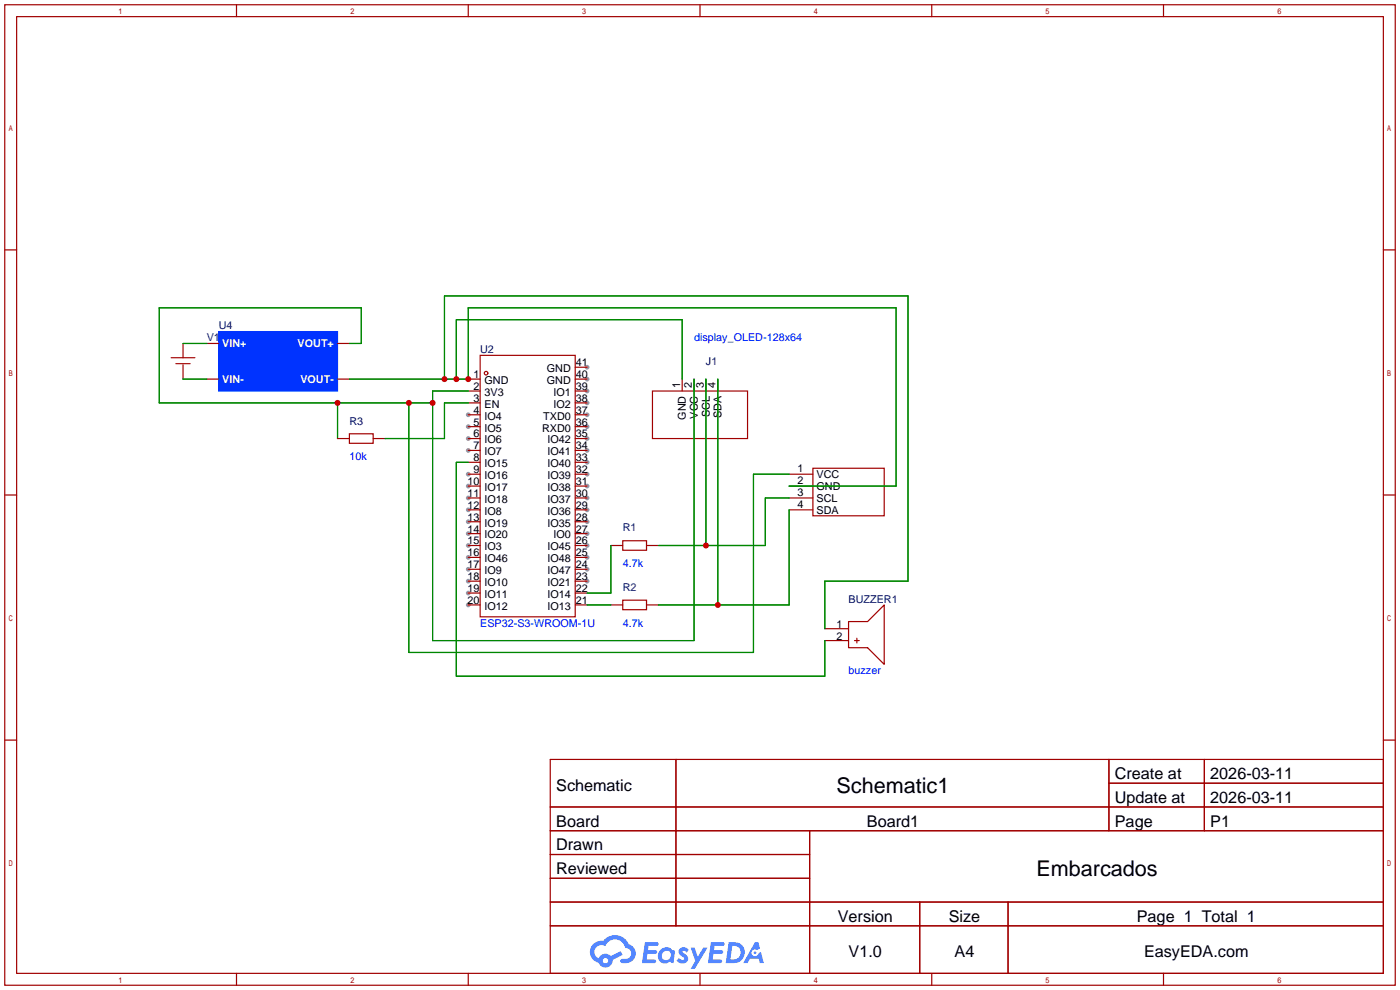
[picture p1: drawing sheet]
<svg xmlns="http://www.w3.org/2000/svg" width="299mm" height="212mm" viewBox="0 0 299 212" stroke-linecap="round" stroke-linejoin="round" font-family="sans-serif">
<g fill="#999">
<circle cx="125.5" cy="78.5" r=".51"/>
<circle cx="125.5" cy="81" r=".51"/>
<circle cx="125.5" cy="83.6" r=".51"/>
<circle cx="125.5" cy="86.1" r=".51"/>
<circle cx="125.5" cy="88.6" r=".51"/>
<circle cx="125.5" cy="91.2" r=".51"/>
<circle cx="125.5" cy="93.7" r=".51"/>
<circle cx="125.5" cy="96.3" r=".51"/>
<circle cx="125.5" cy="98.8" r=".51"/>
<circle cx="125.5" cy="101.3" r=".51"/>
<circle cx="125.5" cy="103.9" r=".51"/>
<circle cx="125.5" cy="106.4" r=".51"/>
<circle cx="125.5" cy="109" r=".51"/>
<circle cx="125.5" cy="111.5" r=".51"/>
<circle cx="125.5" cy="114" r=".51"/>
<circle cx="125.5" cy="116.6" r=".51"/>
<circle cx="125.5" cy="119.1" r=".51"/>
<circle cx="125.5" cy="121.7" r=".51"/>
<circle cx="125.5" cy="124.2" r=".51"/>
<circle cx="100.1" cy="129.3" r=".51"/>
<circle cx="100.1" cy="126.7" r=".51"/>
<circle cx="100.1" cy="124.2" r=".51"/>
<circle cx="100.1" cy="121.7" r=".51"/>
<circle cx="100.1" cy="119.1" r=".51"/>
<circle cx="100.1" cy="116.6" r=".51"/>
<circle cx="100.1" cy="114" r=".51"/>
<circle cx="100.1" cy="111.5" r=".51"/>
<circle cx="100.1" cy="109" r=".51"/>
<circle cx="100.1" cy="106.4" r=".51"/>
<circle cx="100.1" cy="103.9" r=".51"/>
<circle cx="100.1" cy="101.3" r=".51"/>
<circle cx="100.1" cy="96.3" r=".51"/>
<circle cx="100.1" cy="93.7" r=".51"/>
<circle cx="100.1" cy="91.2" r=".51"/>
<circle cx="100.1" cy="88.6" r=".51"/>
</g>
<g fill="none" stroke="#a10000" stroke-width=".25">
<path d="M1 1h297.2v209.6h-297.2zM3.6 3.6h292.1v204.4h-292.1zM50.5 1v2.6M100.1 1v2.6M149.6 1v2.6M199.1 1v2.6M248.7 1v2.6M1 53.4h2.6M295.7 53.4h2.5M1 105.8h2.6M295.7 105.8h2.5M1 158.2h2.6"/>
<path d="M295.7 158.2h2.5M117.6 162.3h178.1v45.7h-178.1zM117.6 172.5h178.1M117.6 177.5h178.1M144.5 162.3v35.6M173 177.5v30.5M237 162.3v15.2M237 167.4h58.7M257.4 162.3v15.2M117.6 182.6h55.4M117.6 192.8h178.1M117.6 187.7h55.4"/>
<path d="M117.6 197.9h178.1M196.6 192.8v15.2M215.4 192.8v15.2M50.5 208v2.6M100.1 208v2.6M149.6 208v2.6M199.1 208v2.6M248.7 208v2.6"/>
</g>
<g fill="#5487ff">
<path d="M145.3 202.7a1.3 1.3 0 0 1 1.9 .3l-.4 .6a.54 .54 0 0 0-.9-.2l.1 .2a1.34 1.34 0 0 1 .9 1.8 1.47 1.47 0 0 1-2.3-.1l.5-.6 .8 .5a.31 .31 0 0 0 .4-.3 .31 .31 0 0 0-.3-.4 1.12 1.12 0 0 1-.7-1.8z"/>
<path d="M147.6 202.5h.9l.6 2 1.2-2h.9l-2.7 4.6h-.9l1-1.7z"/>
<path d="M137.8 201.4h1.7a1.31 1.31 0 0 1 1.2 .2 .4 .4 0 0 1-.3 .5l-1.8 .1-.1 .9h1.6a.4 .4 0 0 1 .4 .4 .4 .4 0 0 1-.5 .4h-1.6l-.2 1.2h1.4a.46 .46 0 0 1 .5 0 .46 .46 0 0 1 .1 .5l-.4 .2h-2.6z"/>
<path d="M151.9 201.4h1.7a1.32 1.32 0 0 1 1.2 .2 .39 .39 0 0 1-.3 .5l-1.8 .1-.1 .9h1.6a.4 .4 0 0 1 .4 .4 .4 .4 0 0 1-.4 .4h-1.7l-.2 1.2h1.4a.46 .46 0 0 1 .5 0 .46 .46 0 0 1 .1 .5l-.4 .2h-2.6z"/>
<path d="M161.3 201.4h.8l.3 1.3-.6 .4a.75 .75 0 0 0-1.1 .3 .75 .75 0 0 0 .5 1 .75 .75 0 0 0 .9-.7l.5-.2 .6 2.3h-.8l-.3-.9h-1.8l-.5 .9h-1z"/>
<path d="M155.7 201.4l-.6 4.4h1.5a2.27 2.27 0 0 0 2.6-2.2 2.27 2.27 0 0 0-2.7-2.2zM156.5 202.1a1.5 1.5 0 0 1 1.8 1.6 1.5 1.5 0 0 1-1.9 1.4h-.3z"/>
<path d="M141.2 203a1.6 1.6 0 0 0-.3 2.3 1.6 1.6 0 0 0 2.3 .2l.7 .3 .3-2.4-.1-.3-.5-.1a1.58 1.58 0 0 0-2.4 0zM141.8 203.5a.98 .98 0 0 1 1.6 .4 .98 .98 0 0 1-1.1 1.3 .94 .94 0 0 1-.9-.7 .94 .94 0 0 1 .4-1z"/>
<path d="M126.8 201.8a2.37 2.37 0 0 0 1.1 4 1.54 1.54 0 0 0 1.8 1 1.54 1.54 0 0 0 1.2-1.6l2.2-1.1-.5-.8-2 1a1.57 1.57 0 0 0-2.7 .5 1.5 1.5 0 0 1-.7-2.1 1.5 1.5 0 0 1 2.2-.5 2.23 2.23 0 0 1 2.3-1.4 2.23 2.23 0 0 1 2 1.8 1.16 1.16 0 0 1 1.2 1.1 1.16 1.16 0 0 1-1.1 1.2h-.7a.47 .47 0 0 0-.5 .4 .47 .47 0 0 0 .4 .5 2.17 2.17 0 0 0 2.5-.9 2.17 2.17 0 0 0-.3-2.7l-.8-.4a3.2 3.2 0 0 0-5.5-.7l-1.1 .1zM128.8 205.3a.6 .6 0 0 1 1.2 0 .6 .6 0 0 1-1.2 0z"/>
<circle cx="161.4" cy="203.6" r=".28"/>
</g>
<g fill="none" stroke="#a10000" stroke-width=".25">
<path d="M36.6 76.5h5.1M37.6 77.7h3M39.1 73.4v3.1M39.1 78v3M44.2 73.4h2.5M72.1 73.4h2.6M102.6 75.9h20.3v55.9h-20.3zM122.9 78.5h2.6M44.2 81h2.5M72.1 81h2.6M72.1 93.7h2.6M74.7 92.7h5.1v2h-5.1z"/>
<path d="M79.8 93.7h2.5M100.1 81h2.5M100.1 83.6h2.5M100.1 86.1h2.5M100.1 88.6h2.5M100.1 91.2h2.5M100.1 93.7h2.5M100.1 96.3h2.5M100.1 98.8h2.5M122.9 81h2.6M122.9 83.6h2.6M122.9 86.1h2.6"/>
<path d="M122.9 88.6h2.6M122.9 91.2h2.6M122.9 93.7h2.6M122.9 96.3h2.6M122.9 98.8h2.6M139.4 83.6h20.4v10.1h-20.4zM145.8 81v2.6M148.3 81v2.6M150.9 81v2.6M153.4 81v2.6M100.1 101.3h2.5M100.1 103.9h2.5"/>
<path d="M100.1 106.4h2.5M100.1 109h2.5M100.1 111.5h2.5M100.1 114h2.5M100.1 116.6h2.5M100.1 119.1h2.5M122.9 101.3h2.6M122.9 103.9h2.6M122.9 106.4h2.6M122.9 109h2.6M122.9 111.5h2.6M122.9 114h2.6"/>
<path d="M122.9 116.6h2.6M122.9 119.1h2.6M130.6 116.6h2.5M133.1 115.6h5.1v2h-5.1zM138.2 116.6h2.5M168.7 101.3h5M168.7 103.9h5M168.7 106.4h5M168.7 109h5M173.7 100.1h15.3v10.1h-15.3zM100.1 121.7h2.5M100.1 124.2h2.5"/>
<path d="M100.1 126.7h2.5M100.1 129.3h2.5M122.9 121.7h2.6M122.9 124.2h2.6M122.9 126.7h2.6M122.9 129.3h2.6M130.6 129.3h2.5M133.1 128.3h5.1v2h-5.1zM138.2 129.3h2.5M176.3 134.4h5.1M176.3 136.9h5.1M181.4 132.8h4l3.6-3.5v12.7l-3.6-3.6h-4z"/>
<path d="M182.6 136.9h1M183.1 136.4v1"/>
<circle cx="103.9" cy="79.8" r=".38"/>
</g>
<path d="M46.7 70.9h25.4v12.7h-25.4z" fill="#03f" stroke="#03f" stroke-width=".25"/>
<g fill="none" stroke="#008700" stroke-width=".25">
<path d="M39.1 73.4h5.1M74.7 73.4h2.5v-7.6h-43.2v20.3h58.5M39.1 81h5.1M72.1 86.1v7.6M74.7 81h25.4v-15.2h91.4v38.1h-22.8M87.4 86.1v53.3h73.6v-38.1h7.7M95 81v-17.8h99.1v61h-17.8v10.2M97.5 81v-12.7h48.3v12.7M100.1 86.1h-5.1v7.6h-12.7M100.1 98.8h-2.6v45.7h78.8v-7.6M148.3 81v55.9h-55.8v-53.3h7.6M150.9 81v35.6"/>
<path d="M153.4 81v48.3M130.6 116.6v10.1h-5.1M168.7 106.4h-5.1v10.2h-22.9M168.7 109v20.3h-28M125.5 129.3h5.1"/>
</g>
<g fill="#c00">
<circle cx="92.5" cy="86.1" r=".63"/>
<circle cx="87.4" cy="86.1" r=".63"/>
<circle cx="72.1" cy="86.1" r=".63"/>
<circle cx="100.1" cy="81" r=".63"/>
<circle cx="97.5" cy="81" r=".63"/>
<circle cx="95" cy="81" r=".63"/>
<circle cx="150.9" cy="116.6" r=".63"/>
<circle cx="153.4" cy="129.3" r=".63"/>
</g>
<g font-size="4.6">
<text x="178.8" y="169.4">Schematic1</text>
<text x="221.5" y="187.2">Embarcados</text>
</g>
<g font-size="3.5">
<text x="238.3" y="166.5">Create at</text>
<text x="258.7" y="166.5">2026-03-11</text>
<text x="118.9" y="169.1">Schematic</text>
<text x="238.3" y="171.6">Update at</text>
<text x="258.7" y="171.6">2026-03-11</text>
<text x="118.9" y="176.7">Board</text>
<text x="185.3" y="176.7">Board1</text>
<text x="238.3" y="176.7">Page</text>
<text x="258.7" y="176.7">P1</text>
<text x="118.9" y="181.8">Drawn</text>
<text x="118.9" y="186.8">Reviewed</text>
<text x="179.1" y="197">Version</text>
<text x="202.8" y="197">Size</text>
<text x="243" y="197">Page 1 Total 1</text>
<text x="181.4" y="204.6">V1.0</text>
<text x="204" y="204.6">A4</text>
<text x="244.5" y="204.6">EasyEDA.com</text>
</g>
<g font-size="2.3" fill="#000080">
<text x="46.7" y="70.4">U4</text>
<text x="44.2" y="72.9">V1</text>
<text x="102.6" y="75.5">U2</text>
<text x="150.9" y="78">J1</text>
<text x="74.7" y="90.7">R3</text>
<text x="133.1" y="113.6">R1</text>
<text x="133.1" y="126.3">R2</text>
<text x="181.4" y="128.8">BUZZER1</text>
</g>
<g font-size="2.3" fill="#fff">
<text x="47.5" y="74.2">VIN+</text>
<text x="63.6" y="74.2">VOUT+</text>
<text x="47.5" y="81.8">VIN-</text>
<text x="64.2" y="81.8">VOUT-</text>
</g>
<g font-size="2.3" fill="#00f">
<text x="148.3" y="72.9">display_OLED-128x64</text>
<text x="74.7" y="98.3">10k</text>
<text x="133.1" y="121.2">4.7k</text>
<text x="102.6" y="133.9">ESP32-S3-WROOM-1U</text>
<text x="133.1" y="133.9">4.7k</text>
<text x="181.4" y="144.1">buzzer</text>
</g>
<g font-size="2.3">
<text x="101.2" y="83.3">2</text>
<text x="101.2" y="80.8">1</text>
<text x="103.6" y="82.1">GND</text>
<text x="116.9" y="79.5">GND</text>
<text x="116.9" y="82.1">GND</text>
<text x="123.1" y="78.3">41</text>
<text x="123.1" y="80.8">40</text>
<text x="123.1" y="83.3">39</text>
<text x="145.3" y="82.9" transform="rotate(-90 145.3 82.9)">1</text>
<text x="147.9" y="82.9" transform="rotate(-90 147.9 82.9)">2</text>
<text x="150.4" y="82.9" transform="rotate(-90 150.4 82.9)">3</text>
<text x="153" y="82.9" transform="rotate(-90 153 82.9)">4</text>
<text x="101.2" y="88.4">4</text>
<text x="101.2" y="85.9">3</text>
<text x="103.6" y="89.7">IO4</text>
<text x="103.6" y="87.1">EN</text>
<text x="103.6" y="84.6">3V3</text>
<text x="116.1" y="89.7">TXD0</text>
<text x="118.3" y="84.6">IO1</text>
<text x="118.3" y="87.1">IO2</text>
<text x="123.1" y="85.9">38</text>
<text x="123.1" y="88.4">37</text>
<text x="146.6" y="89.7" transform="rotate(-90 146.6 89.7)">GND</text>
<text x="149.1" y="89.5" transform="rotate(-90 149.1 89.5)">VCC</text>
<text x="151.7" y="89.1" transform="rotate(-90 151.7 89.1)">SCL</text>
<text x="154.2" y="89.3" transform="rotate(-90 154.2 89.3)">SDA</text>
<text x="101.2" y="93.5">6</text>
<text x="101.2" y="91">5</text>
<text x="103.6" y="94.8">IO6</text>
<text x="103.6" y="92.2">IO5</text>
<text x="115.8" y="92.2">RXD0</text>
<text x="117" y="94.8">IO42</text>
<text x="123.1" y="91">36</text>
<text x="123.1" y="93.5">35</text>
<text x="101.2" y="101.1">9</text>
<text x="101.2" y="98.6">8</text>
<text x="101.2" y="96">7</text>
<text x="103.6" y="99.8">IO15</text>
<text x="103.6" y="97.3">IO7</text>
<text x="117" y="97.3">IO41</text>
<text x="117" y="99.8">IO40</text>
<text x="123.1" y="96">34</text>
<text x="123.1" y="98.6">33</text>
<text x="123.1" y="101.1">32</text>
<text x="170.4" y="100.9">1</text>
<text x="99.9" y="106.2">11</text>
<text x="99.9" y="103.7">10</text>
<text x="103.6" y="107.5">IO18</text>
<text x="103.6" y="104.9">IO17</text>
<text x="103.6" y="102.4">IO16</text>
<text x="117" y="102.4">IO39</text>
<text x="117" y="104.9">IO38</text>
<text x="117" y="107.5">IO37</text>
<text x="123.1" y="103.7">31</text>
<text x="123.1" y="106.2">30</text>
<text x="170.4" y="106">3</text>
<text x="170.4" y="103.4">2</text>
<text x="174.5" y="107.2">SCL</text>
<text x="174.5" y="104.7">GND</text>
<text x="174.5" y="102.2">VCC</text>
<text x="99.9" y="113.8">14</text>
<text x="99.9" y="111.3">13</text>
<text x="99.9" y="108.7">12</text>
<text x="103.6" y="112.5">IO19</text>
<text x="103.6" y="110">IO8</text>
<text x="117" y="110">IO36</text>
<text x="117" y="112.5">IO35</text>
<text x="123.1" y="108.7">29</text>
<text x="123.1" y="111.3">28</text>
<text x="123.1" y="113.8">27</text>
<text x="170.4" y="108.5">4</text>
<text x="174.5" y="109.8">SDA</text>
<text x="99.9" y="118.9">16</text>
<text x="99.9" y="116.4">15</text>
<text x="103.6" y="117.6">IO3</text>
<text x="103.6" y="115.1">IO20</text>
<text x="117" y="117.6">IO45</text>
<text x="118.3" y="115.1">IO0</text>
<text x="123.1" y="116.4">26</text>
<text x="123.1" y="118.9">25</text>
<text x="99.9" y="124">18</text>
<text x="99.9" y="121.4">17</text>
<text x="103.6" y="125.2">IO10</text>
<text x="103.6" y="122.7">IO9</text>
<text x="103.6" y="120.2">IO46</text>
<text x="117" y="120.2">IO48</text>
<text x="117" y="122.7">IO47</text>
<text x="117" y="125.2">IO21</text>
<text x="123.1" y="121.4">24</text>
<text x="123.1" y="124">23</text>
<text x="99.9" y="129.1">20</text>
<text x="99.9" y="126.5">19</text>
<text x="103.6" y="130.3">IO12</text>
<text x="103.6" y="127.8">IO11</text>
<text x="117" y="127.8">IO14</text>
<text x="117" y="130.3">IO13</text>
<text x="123.1" y="126.5">22</text>
<text x="123.1" y="129.1">21</text>
<text x="178.8" y="134.1">1</text>
<text x="178.8" y="136.7">2</text>
</g>
</svg>
